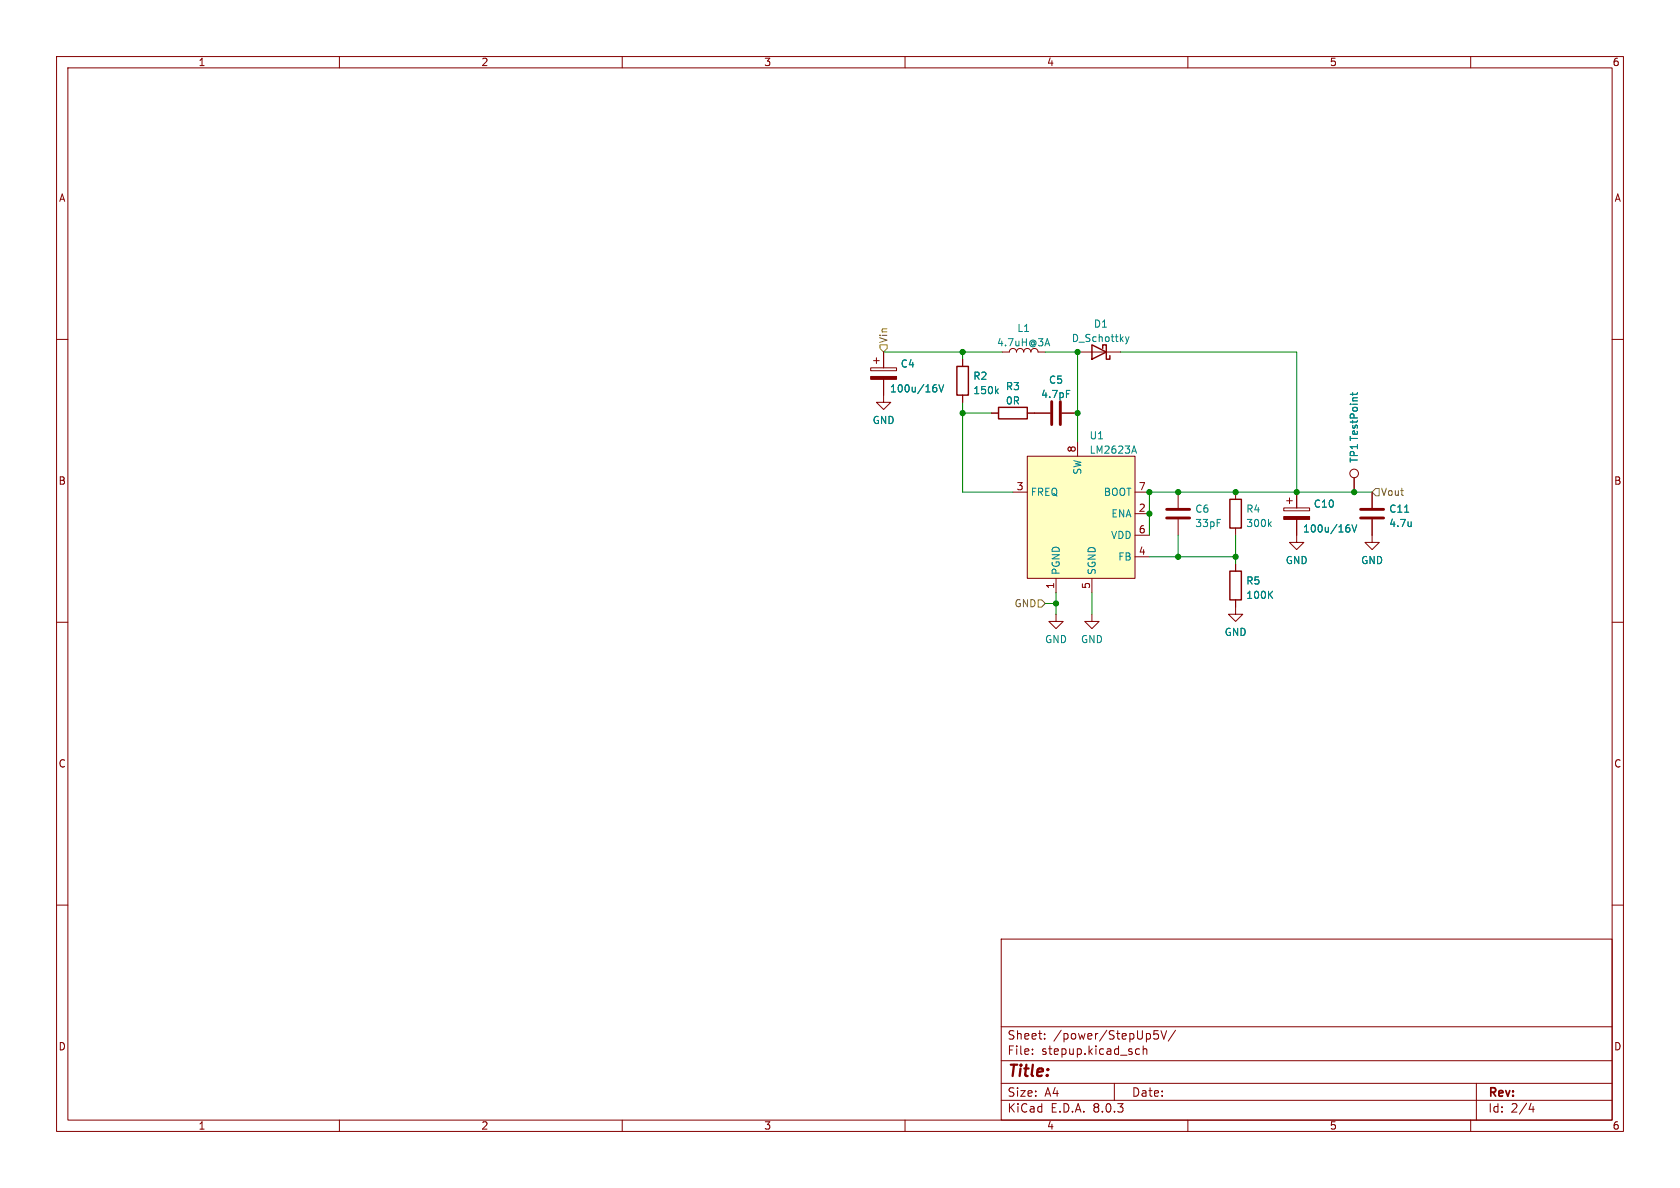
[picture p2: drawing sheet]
<svg xmlns="http://www.w3.org/2000/svg" width="297mm" height="210mm" viewBox="0 0 297 210" stroke-linecap="round" stroke-linejoin="round" font-family="sans-serif">
<g fill="none" stroke="#840000" stroke-width=".18">
<path d="M10 10h277v190h-277zM12 12h273v186h-273zM60 10v2M110 10v2M160 10v2M210 10v2M260 10v2M10 60h2M285 60h2M153.9 65h4.6v.5h-4.6zM154.4 63.8h1M154.9 63.2v1.1"/>
<path d="M156.2 62.2v2.8M156.2 67.1v2.8M226.9 89.8h4.6v.5h-4.6zM227.5 88.5h1M228 88v1M229.2 91.8v4.1h1.3l-1.3 1.3-1.2-1.3h1.2M229.2 87v2.8M242.6 91.8v4.1h1.2l-1.2 1.3-1.3-1.3h1.3M242.6 87v2.8M10 110h2M285 110h2M10 160h2"/>
<path d="M285 160h2M177 166h108v32h-108zM60 198v2M110 198v2M160 198v2M177 194.5h108M177 191.5h108M177 187.5h108M177 181.5h108M182.5 186.3v.1M182.5 185.5v.1M184.7 183.6v.1"/>
<path d="M184.7 182.8v.1M197 191.5v3M200.8 186.3l.2 .1 .5-.1M201.5 185.5l-.5-.1-.2 .1M202.1 185.5l.2-.1 .4 .1v.9M202.1 184.9v1.5M204.7 182.2h-.7v.7l.2-.1h.5l.1 .3-.1 .5-.2 .1-.5-.1M205.2 182.2l.5 1.5 .5-1.5M207.8 182.1l-1.3 2M210 198v2M260 198v2M261 191.5v6.5"/>
<path d="M270.7 195l-.4 1.1h.9M271 195.6v1"/>
</g>
<g fill="#840000" stroke="#840000" stroke-width=".18">
<path d="M153.9 66.5h4.6v.6h-4.6z"/>
<path d="M226.9 91.3h4.6v.5h-4.6z"/>
</g>
<path d="M165.3 68h.2M165.4 68.5l.2 .2v.3l-.2 .3M166 68l.4 1.3 .4-1.3M238.3 92.8h.2M238.4 93.3l.2 .2v.3l-.2 .3M239 92.8l.4 1.3 .5-1.3M248.3 90.5h.7M249.5 92.2v.9M249.5 93h-.1" fill="none" stroke="#008484" stroke-width=".18"/>
<path d="M240.5 91.6h4.1M240.5 90h4.1" fill="none" stroke="#840000" stroke-width=".51"/>
<path d="M181.6 80.6h19.1v21.6h-19.1z" fill="#ffffc2"/>
<g fill="none" stroke="#840000" stroke-width=".18">
<path d="M156.2 67.1v4h1.3l-1.3 1.3-1.3-1.3h1.3M156.2 62.2v2.8M170.2 63.5v1.3M170.2 69.9v1.2M175.3 73h1.2M177.2 62.2h1.2a.64 .64 0 0 1 .7-.6 .64 .64 0 0 1 .6 .6 .64 .64 0 0 1 .6-.6 .64 .64 0 0 1 .7 .6 .64 .64 0 0 1 .6-.6 .64 .64 0 0 1 .6 .6 .64 .64 0 0 1 .7-.6 .64 .64 0 0 1 .6 .6h1.3M181.6 73h4.1M187.7 73h2.8M190.5 78.1v2.5M190.5 62.2h7.6M179.1 87h2.5M181.6 80.6h19.1v21.6h-19.1z"/>
<path d="M200.7 90.8h2.5M200.7 87h2.5M200.7 98.4h2.5M200.7 94.6h2.5M208.3 87v2.8M208.3 91.8v2.8M218.4 87v1.3M218.4 93.3v1.3M218.4 99.7v1.3M229.2 87v2.8M229.2 91.8v2.8M239.4 84.5v2.5"/>
<path d="M242.6 87v2.8M242.6 91.8v2.8M186.7 108.6v1.3h1.3l-1.3 1.2-1.3-1.2h1.3M186.7 102.2v2.6M193 108.6v1.3h1.3l-1.3 1.2-1.2-1.2h1.2M193 102.2v2.6M218.4 106v2.6h1.3l-1.3 1.3-1.2-1.3h1.2"/>
<circle cx="239.4" cy="83.7" r=".76"/>
</g>
<g fill="none" stroke="#008484" stroke-width=".18">
<path d="M185.1 59.9l.5 1.2M199 59.5l.3 .9M199.6 59.5l-.3 .9M165.3 68h.2M165.4 68.5l.2 .2v.3l-.2 .3M166 68l.4 1.3 .4-1.3M176.1 69.1l.4 .5M176.5 68.7l-.5 .5M184.8 60.8h.7M188.5 69h.6M199.3 60.4l-.3 .4M200.2 79.7h.6"/>
<path d="M200.5 78.8l.4 1.3M239.1 69.4v.5M240 69.4l-.2 .3h-1.1M224.4 92.6l.3 .5M224.7 92.2l-.4 .5M238.3 92.8h.2M238.4 93.3l.2 .2v.3l-.2 .3M239 92.8l.4 1.3 .5-1.3M248.3 90.5h.7M249.5 92.2v.9M249.5 93h-.1M224.4 105.1l.6 .7"/>
<path d="M225 104.5l-.7 .7"/>
</g>
<path d="M169.2 64.8h2v5.1h-2zM176.5 72h5.1v2h-5.1zM193 61l2.6 1.2-2.6 1.3zM194.9 61.6v-.6h.7v2.5h.6v-.6M217.4 88.3h2.1v5h-2.1zM217.4 101h2.1v5h-2.1z" fill="none" stroke="#840000" stroke-width=".25"/>
<path d="M185.9 71v4.1M187.5 71v4.1M206.2 91.6h4.1M206.2 90h4.1" fill="none" stroke="#840000" stroke-width=".51"/>
<path d="M155.6 61h1.2v.6l-.6 .6-.6-.6zM243.2 86.4h.6v1.2h-.6l-.6-.6zM183.5 106h.6l.7 .7-.7 .6h-.6z" fill="none" stroke="#848400" stroke-width=".18"/>
<g fill="none" stroke="#008400" stroke-width=".18">
<path d="M156.2 62.2h21M170.2 62.2v1.3M170.2 71.1v15.9h8.9M170.2 73h5.1M184.8 62.2h5.7v15.9M198.1 62.2h31.1v24.8M203.2 98.4h15.2M208.3 94.6v3.8M218.4 94.6v5.1M242.6 87h-39.4v7.6M184.8 106.7h1.9M186.7 104.8v3.8"/>
<path d="M193 104.8v3.8"/>
</g>
<g fill="#008400" stroke="#008400" stroke-width=".18">
<circle cx="170.2" cy="73" r=".46"/>
<circle cx="170.2" cy="62.2" r=".46"/>
<circle cx="190.5" cy="62.2" r=".46"/>
<circle cx="190.5" cy="73" r=".46"/>
<circle cx="186.7" cy="106.7" r=".46"/>
<circle cx="208.3" cy="98.4" r=".46"/>
<circle cx="203.2" cy="87" r=".46"/>
<circle cx="208.3" cy="87" r=".46"/>
<circle cx="203.2" cy="90.8" r=".46"/>
<circle cx="218.4" cy="87" r=".46"/>
<circle cx="229.2" cy="87" r=".46"/>
<circle cx="218.4" cy="98.4" r=".46"/>
<circle cx="239.4" cy="87" r=".46"/>
</g>
<text font-size="2.8" fill="#840000" x="178" y="190.9">Title:</text>
<g font-size="2.1" fill="#840000">
<text x="178" y="184">Sheet:</text>
<text x="186.2" y="184">/power/StepUp5V/</text>
<text x="178" y="186.7">File:</text>
<text x="184.1" y="186.7">stepup.kicad_sch</text>
<text x="178" y="196.9">KiCad</text>
<text x="178" y="194.1">Size:</text>
<text x="184.7" y="194.1">A4</text>
<text x="185.7" y="196.9">E.D.A.</text>
<text x="193.3" y="196.9">8.0.3</text>
<text x="200" y="194.1">Date:</text>
<text x="263" y="194.3">Rev:</text>
<text x="263" y="196.9">Id:</text>
<text x="267.1" y="196.9">2/4</text>
</g>
<g font-size="1.8" fill="#840000">
<text x="35" y="11.9">1</text>
<text x="85" y="11.9">2</text>
<text x="135" y="11.9">3</text>
<text x="185" y="11.9">4</text>
<text x="235" y="11.9">5</text>
<text x="285" y="11.9">6</text>
<text x="10.3" y="35.9">A</text>
<text x="285.3" y="35.9">A</text>
<text x="190.2" y="80.1" transform="rotate(-90 190.2 80.1)">8</text>
<text x="10.3" y="85.9">B</text>
<text x="179.6" y="86.7">3</text>
<text x="201.2" y="86.7">7</text>
<text x="285.3" y="85.9">B</text>
<text x="201.2" y="90.6">2</text>
<text x="201.2" y="94.4">6</text>
<text x="201.2" y="98.2">4</text>
<text x="186.4" y="104.2" transform="rotate(-90 186.4 104.2)">1</text>
<text x="192.8" y="104.2" transform="rotate(-90 192.8 104.2)">5</text>
<text x="10.3" y="135.9">C</text>
<text x="285.3" y="135.9">C</text>
<text x="10.3" y="185.9">D</text>
<text x="285.3" y="185.9">D</text>
<text x="35" y="199.9">1</text>
<text x="85" y="199.9">2</text>
<text x="135" y="199.9">3</text>
<text x="185" y="199.9">4</text>
<text x="235" y="199.9">5</text>
<text x="285" y="199.9">6</text>
</g>
<g font-size="1.8" fill="#008484">
<text x="179.8" y="58.9">L1</text>
<text x="193.3" y="58.1">D1</text>
<text x="159.1" y="65.2">C4</text>
<text x="176.2" y="61.4">4.7uH@3A</text>
<text x="189.4" y="60.7">D_Schottky</text>
<text x="157.2" y="69.6">100u/16V</text>
<text x="172" y="67.3">R2</text>
<text x="172" y="69.9">150k</text>
<text x="177.7" y="69.2">R3</text>
<text x="177.7" y="71.7">0R</text>
<text x="184" y="70.6">4.7pF</text>
<text x="185.3" y="68">C5</text>
<text x="154.2" y="75.2">GND</text>
<text x="192.5" y="77.9">U1</text>
<text x="192.5" y="80.4">LM2623A</text>
<text x="240.3" y="81.9" transform="rotate(-90 240.3 81.9)">TP1 TestPoint</text>
<text x="182.1" y="87.9">FREQ</text>
<text x="191.4" y="84" transform="rotate(-90 191.4 84)">SW</text>
<text x="195.1" y="87.9">BOOT</text>
<text x="232.2" y="89.9">C10</text>
<text x="196.3" y="95.5">VDD</text>
<text x="196.4" y="91.7">ENA</text>
<text x="211.2" y="90.8">C6</text>
<text x="211.2" y="93.4">33pF</text>
<text x="220.2" y="90.8">R4</text>
<text x="220.2" y="93.4">300k</text>
<text x="230.3" y="94.3">100u/16V</text>
<text x="245.5" y="90.8">C11</text>
<text x="245.5" y="93.4">4.7u</text>
<text x="187.6" y="101.7" transform="rotate(-90 187.6 101.7)">PGND</text>
<text x="193.9" y="101.7" transform="rotate(-90 193.9 101.7)">SGND</text>
<text x="197.6" y="99.3">FB</text>
<text x="227.2" y="99.9">GND</text>
<text x="240.5" y="99.9">GND</text>
<text x="220.2" y="103.5">R5</text>
<text x="220.2" y="106.1">100K</text>
<text x="184.7" y="113.9">GND</text>
<text x="191" y="113.9">GND</text>
<text x="216.4" y="112.6">GND</text>
</g>
<g font-size="1.8" fill="#848400">
<text x="157.1" y="60.8" transform="rotate(-90 157.1 60.8)">Vin</text>
<text x="244" y="87.9">Vout</text>
<text x="179.3" y="107.5">GND</text>
</g>
</svg>
